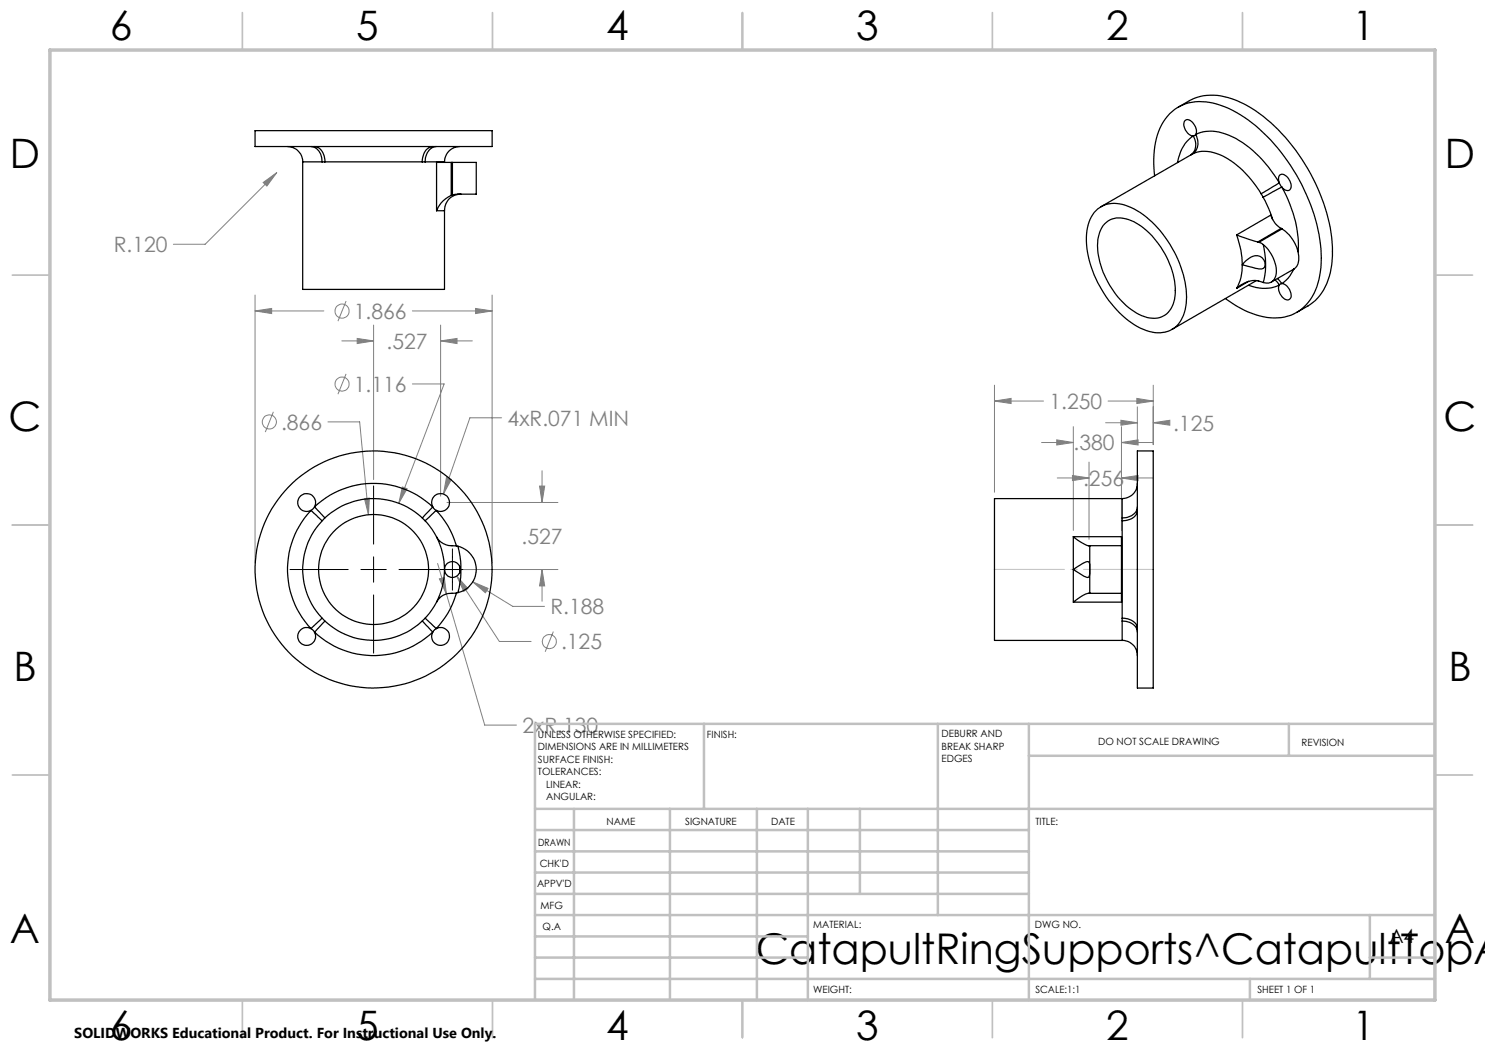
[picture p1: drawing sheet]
<svg xmlns="http://www.w3.org/2000/svg" width="297mm" height="210mm" viewBox="0 0 297 210" stroke-linecap="round" stroke-linejoin="round" font-family="sans-serif">
<g fill="none" stroke="#808080" stroke-width=".2">
<path d="M52.6 36.5l2.8-2-2 2.7zM55.4 34.5l-14.4 14.4h-6.3M51 59v53.6M98.4 59v53.6M51 62.2l3.3-.5v1zM51 62.2h13.8M68.4 68.2h6.3M69.2 60.2l-1.6 4M69.2 74.8l-1.6 4M71.4 67.7l3.3 .5-3.3 .5zM74.7 65v30.9M82.5 62.2h15.9"/>
<path d="M82.5 76.8h6.3l-9 23.8M88.1 68.2l3.3-.5v1zM88.1 65v34.2M88.1 68.2h6.4M95.1 61.7l3.3 .5-3.3 .5zM198.9 77v21.5M227.4 79.7l3.2 .5-3.2 .5zM230.6 77v11.9M54.7 82.4l-1.6 4M65.6 84.4h6.3l1.8 18.5M72.9 99.7l1-.1-.2 3.3zM80.5 97.4l.9 .3-1.6 2.9z"/>
<path d="M89.3 95.5l1 .4-1.6 2.9zM100.3 83.6h-6.3l-5.3 15.2M107.9 97.2h1l-.5 3.3zM108.4 94.1v6.4M198.9 80.2l3.3-.5v1zM198.9 80.2h9.8M208.3 88.5h6.4M211.3 88l3.4 .5-3.4 .5zM211.5 95.6h6.3M214.5 95.1l3.3 .5-3.3 .5zM214.7 85.3v20.8M217.8 92.4v15.5"/>
<path d="M221.1 84.6h6.4M221.6 80.2h9M224.2 84.1l3.3 .5-3.3 .4zM224.3 95.6l3.3-.5v1zM224.3 88.5l3.3-.5v1zM224.3 85.3v20.8M224.3 95.6h6.3M224.3 88.5h6.3M227.5 81.4v7.5M230.6 84.6l3.4-.5v.9zM230.6 84.6h2.8M87.5 112.7l9.4 32.3h6.4"/>
<path d="M87.9 115.8l1-.3 .4 3.3zM89.4 100.5h22.2M91.4 115.2l2.2 2.5-.9 .6zM91.4 115.2l8.5 13.1h6.3M92.7 113.9h18.9M94.5 116.4l3.1 1.3-.5 .9zM94.5 116.4l8.1 4.9h6.3M108.4 113.9l.5 3.3h-1zM108.4 113.9v6.4M110.7 126.3l-1.7 4"/>
<circle cx="68.4" cy="76.8" r="1.41"/>
<circle cx="68.4" cy="62.2" r="1.4"/>
<circle cx="53.9" cy="84.4" r="1.41"/>
<circle cx="109.9" cy="128.3" r="1.41"/>
</g>
<path d="M74.7 97.2v11.6M58 113.9h11.6M72.2 113.9h5.1M74.7 111.4v5M74.7 119v11.6M79.8 113.9h14.8M90.5 109.8v8.2" fill="none" stroke="#000" stroke-width=".2"/>
<path d="M230.7 113.9h-31.8" fill="none" stroke="#c0c0c0" stroke-width=".2" stroke-dasharray="15.2 1.3 1.3 1.3" stroke-dashoffset="1.3"/>
<g fill="none" stroke="#c0c0c0" stroke-width=".35">
<path d="M48.5 2.5v7.5M98.5 2.5v7.5M148.5 2.5v7.5M198.5 2.5v7.5M248.5 2.5v7.5M2.5 55h7.5M287 55h7.5M2.5 105h7.5M287 105h7.5M2.5 155h7.5M287 155h7.5M48.5 200v7.5"/>
<path d="M98.5 200v7.5M148.5 200v7.5M198.5 200v7.5M248.5 200v7.5"/>
</g>
<g fill="none" stroke="#c0c0c0" stroke-width=".5">
<path d="M140.8 144.8v17M187.6 144.8v38.2M205.8 144.8v55.2M205.8 151.2h81.2M257.8 144.8v6.4M287 144.8h-180v55.2M107 161.8h180M107 178.8h98.8M107 174.5h98.8M107 170.3h98.8M107 166h98.8M114.8 161.8v38.2"/>
<path d="M134 161.8v38.2M151.4 161.8v38.2M161.6 161.8v38.2M172 161.8v17M107 195.8h180M107 191.5h54.6M107 187.3h54.6M107 183h180M250 195.8v4.2M274 191.5h13M274 183v12.8"/>
</g>
<path d="M10 10h277v190h-277z" fill="none" stroke="#c0c0c0" stroke-width=".7"/>
<path d="M51 62.2l3.3-.5v1zM95.1 61.7l3.3 .5-3.3 .5zM80.5 97.4l-.7 3.2 1.6-2.9zM72.9 99.7l.8 3.2 .2-3.3zM91.4 115.2l1.3 3.1 .9-.6zM94.5 116.4l2.6 2.2 .5-.9zM89.3 95.5l-.6 3.3 1.6-2.9zM88.1 68.2l3.3-.5v1zM71.4 67.7l3.3 .5-3.3 .5zM107.9 97.2h1l-.5 3.3zM108.4 113.9l.5 3.3h-1zM87.9 115.8l1.4 3-.4-3.3zM52.6 36.5l.8 .7 2-2.7zM214.5 95.1l3.3 .5-3.3 .5zM224.3 95.6l3.3-.5v1zM224.3 88.5l3.3-.5v1zM211.3 88l3.4 .5-3.4 .5zM230.6 84.6l3.4-.5v.9zM224.2 84.1l3.3 .5-3.3 .4zM227.4 79.7l3.2 .5-3.2 .5zM198.9 80.2l3.3-.5v1z" fill="#808080"/>
<g fill="none" stroke="#000" stroke-width=".25">
<path d="M51 26.1h47.4v3.2h-47.4zM57.5 29.3a3.1 3.1 0 0 1 3 3.1M60.5 32.4v25.5h28.4v-15.8M60.5 32.4h3.9M62.2 29.3a2.75 2.75 0 0 1 2.2 3.1M62.9 29.3a2.74 2.74 0 0 1 2.1 3.1M64.4 32.4h.6M65 32.4h19.5M84.5 32.4h.5M85 32.4h3.9M86.5 29.3a2.41 2.41 0 0 0-2 2.3v.8M87.2 29.3a2.82 2.82 0 0 0-2.2 3.1"/>
<path d="M88.9 32.4v.1M90.2 39.1l-.5 .3a5.4 5.4 0 0 0-2.4 2.7M90.2 32.5h-2.9v9.6M90.2 32.5v6.6M90.2 32.5h.3M90.5 32.5h4.8v6.3h-3.7l-1.1 .2M90.5 39l-.3 .1M90.5 32.5v6.5M91.9 29.3a3.1 3.1 0 0 0-3 3.1M92.2 38.8a3.2 3.2 0 0 0-3.3 3.3M230.9 35.2a16.4 16.4 0 0 1 2.2-11.4 8.6 8.6 0 0 1 8.8-3.3 23.4 23.4 0 0 1 12.2 7.5 38 38 0 0 1 10.1 22.7 14.2 14.2 0 0 1-2.9 10.2 9.2 9.2 0 0 1-10.1 2.1 21.9 21.9 0 0 1-6.1-3.3M235.7 21.4l2.2-1.3a10.9 10.9 0 0 1 10.1 .3 32.9 32.9 0 0 1 14.1 14.3 32.5 32.5 0 0 1 4.3 17.4 11.2 11.2 0 0 1-4.8 9.1l-2.2 1.3"/>
<path d="M238.4 30.8a7.3 7.3 0 0 1 7.2 1 21.4 21.4 0 0 1 6.6 7M238.4 30.8l-18.2 10.5M238.7 27.2a7.7 7.7 0 0 0-3.2 5.3M238.7 27.2a2.83 2.83 0 0 1-.5 3.8M239.1 26.9a8.1 8.1 0 0 1 7.4 .5 23.5 23.5 0 0 1 9.4 9.2M239.1 26.9a2.32 2.32 0 0 0-1.8-3 1.41 1.41 0 0 0-.2 2.1 2.03 2.03 0 0 0 1.6 1.2M239.1 26.9a2.91 2.91 0 0 1-.7 3.9M239.1 26.9l-.4 .3M252.2 38.8l.4 .7M252.6 39.5l1.2 2.3 .7 2.1M255.9 36.6a1.2 1.2 0 0 1 .4-1.8 2.32 2.32 0 0 1 1.7 3.1 1.1 1.1 0 0 1-1.6-.5M255.9 36.6l-3.7 2.2"/>
<path d="M255.9 36.6l.5 .8M256.4 37.4l-3.8 2.1M256.4 37.4a23 23 0 0 1 3.2 13M87.3 42.1h1.6M218.8 42.5a5.6 5.6 0 0 1 6.8-1.2 19.9 19.9 0 0 1 10 10.6 16.4 16.4 0 0 1 1.3 10.7 5.4 5.4 0 0 1-7.7 3.5 19.4 19.4 0 0 1-10-10.4 15.9 15.9 0 0 1-1.4-11.3zM220.9 44.8a4.4 4.4 0 0 1 5.3-.7 15.5 15.5 0 0 1 7.7 8.7 10.9 10.9 0 0 1 .5 8.5 4.1 4.1 0 0 1-5.5 2 15.1 15.1 0 0 1-8-8.2 11.9 11.9 0 0 1-.9-8.7zM247.3 47a17.7 17.7 0 0 1 1.2 6M247.3 47l4.3 1.4M248.5 53a9 9 0 0 1-1.2 4.7M248.8 52.6l.4-.4a2.48 2.48 0 0 1 3.2-.6 1.44 1.44 0 0 1 .3 2.1 7.3 7.3 0 0 1-3.7-.6l-.5-.1zM249.7 56.3l-2.4 1.4M251.3 56.1l-16.9 9.8"/>
<path d="M251.6 48.4l.2 .1M251.8 48.5l.9 .4M252.7 48.9a15.9 15.9 0 0 1 0 7.6M252.7 56.5a4.3 4.3 0 0 0-4.6 .5l-.8 .7M252.7 48.9a7.1 7.1 0 0 1 2.5 6.3 1.81 1.81 0 0 1-2.5 1.3M255 56l.9 1M255.5 55.7l.9 1M255.9 57a7.7 7.7 0 0 1-6.2 .1M256.2 45.7a4.6 4.6 0 0 1-2.1-2.7l-6.8 4M256.2 45.7l-4.6 2.7M256.2 45.7l.2 .1M256.4 56.7a2.4 2.4 0 0 1 1.7 2.9 .85 .85 0 0 1-1.4 0 2.44 2.44 0 0 1-.8-2.6"/>
<path d="M256.4 56.7l-.5 .3M256.4 45.8a7 7 0 0 1 3.2 6.9l-.3 .6-.5 .5M256.4 45.8l-4.6 2.7M258.8 53.8l-1.2 1.8-1.2 1.1M258.8 53.8l-4.5 2.6M224.4 99.7h-25.5v28.4h25.5M224.4 99.7v3.9M227.5 96.7a3 3 0 0 1-3.1 3M227.5 90.2h3.1v47.4h-3.1zM62.2 102.1l2.2 2.1M62.2 102.1a17.2 17.2 0 0 0 0 23.6M62.9 101.4l-.7 .7"/>
<path d="M62.9 101.4l2.1 2.2M62.9 101.4a17.2 17.2 0 0 1 23.6 0M62.9 101.4a1.79 1.79 0 0 0-1.3-2.7 1.79 1.79 0 0 0-2 2.1 1.79 1.79 0 0 0 2.6 1.3M86.5 101.4l.7 .7M86.5 101.4l-2 2.2M86.5 101.4a1.81 1.81 0 0 1 1.3-2.7 1.81 1.81 0 0 1 2.1 2.1 1.81 1.81 0 0 1-2.7 1.3M87.2 102.1l-2.2 2.1M87.2 102.1a16.8 16.8 0 0 1 4.1 7.1M87.3 107.3a3.6 3.6 0 0 0 3.7 1.9h.6M91.3 118.6a17.1 17.1 0 0 1-4.1 7.1M91.6 109.2a18 18 0 0 1 0 9.3M91.6 118.5l-.5 .1a3.6 3.6 0 0 0-3.8 1.8"/>
<path d="M91.6 109.2a4.8 4.8 0 0 1 3.7 4.7 4.8 4.8 0 0 1-3.7 4.6M91.9 113.2v1.4M214.7 113.9v6.5M214.7 113.9a5.7 5.7 0 0 1 3-1.5 5.7 5.7 0 0 1 0 3l-.2 .1-.7-.3zM214.7 107.3v6.6M214.7 107.3l1.4 1.1 1.4 .7h6.8M214.7 107.3h9.6v1.8M217.8 109.1l.1 .1v9.3l-.1 .2M224.3 109.1v9.6M224.3 118.7h-6.8l-1.4 .7-1.4 1M224.3 118.7v1.7h-9.6M224.4 104.2v19.4"/>
<path d="M224.4 103.6v.6M227.5 102.1a2.41 2.41 0 0 1-2.7 2l-.4 .1M227.5 101.4a2.75 2.75 0 0 1-3.1 2.2M62.2 125.7l.7 .7M62.2 125.7a1.78 1.78 0 0 0-2.6 1.3 1.78 1.78 0 0 0 2 2 1.78 1.78 0 0 0 1.3-2.6M62.9 126.4a17.2 17.2 0 0 0 23.6 0M64.4 123.6l-2.2 2.1M65 124.2l-2.1 2.2M84.5 124.2l2 2.2M85 123.6l2.2 2.1M87.2 125.7l-.7 .7M87.2 125.7a1.79 1.79 0 0 1 2.7 1.3 1.79 1.79 0 0 1-2.1 2.1 1.79 1.79 0 0 1-1.3-2.7"/>
<path d="M224.4 128.1a3 3 0 0 1 3.1 3M224.4 123.6a2.66 2.66 0 0 1 3.1 2.1M224.4 123.6v.6M224.4 124.2a2.68 2.68 0 0 1 3.1 2.2M224.4 124.2v3.9"/>
<circle cx="74.7" cy="113.9" r="23.7"/>
<circle cx="74.7" cy="113.9" r="14.2"/>
<circle cx="74.7" cy="113.9" r="11"/>
<circle cx="90.5" cy="113.9" r="1.59"/>
</g>
<text font-size="8.5" x="151.1" y="192.7">CatapultRingSupports^CatapultTopA</text>
<g font-size="8.1">
<text x="22" y="8">6</text>
<text x="71.2" y="8">5</text>
<text x="121.2" y="8">4</text>
<text x="171.3" y="8">3</text>
<text x="221.3" y="8">2</text>
<text x="270.5" y="8">1</text>
<text x="2" y="33.6">D</text>
<text x="289" y="33.6">D</text>
<text x="1.7" y="86.1">C</text>
<text x="288.7" y="86.1">C</text>
<text x="2.7" y="136.1">B</text>
<text x="289.7" y="136.1">B</text>
<text x="2" y="188.6">A</text>
<text x="289" y="188.6">A</text>
<text x="22" y="208">6</text>
<text x="71.2" y="208">5</text>
<text x="121.2" y="208">4</text>
<text x="171.3" y="208">3</text>
<text x="221.3" y="208">2</text>
<text x="270.5" y="208">1</text>
</g>
<g font-size="4.2" fill="#808080">
<text x="22.7" y="50.4">R.120</text>
<text x="70.8" y="63.8">1.866</text>
<text x="77.3" y="69.8">.527</text>
<text x="70.8" y="78.3">1.116</text>
<text x="209.9" y="81.8">1.250</text>
<text x="56.2" y="85.9">.866</text>
<text x="101.5" y="85.1">4xR.071 MIN</text>
<text x="234.6" y="86.1">.125</text>
<text x="214.7" y="90.1">.380</text>
<text x="216.6" y="97.2">.256</text>
<text x="104.3" y="108.8">.527</text>
<text x="110.1" y="122.9">R.188</text>
<text x="112.2" y="129.9">.125</text>
<text x="104.5" y="146.6">2xR.130</text>
</g>
<text font-size="3.9" x="277.9" y="188.5">A4</text>
<text font-size="2.9" x="14.9" y="207.6">SOLIDWORKS Educational Product. For Instructional Use Only.</text>
<g font-size="2">
<text x="107.6" y="147.6">UNLESS OTHERWISE SPECIFIED:</text>
<text x="141.4" y="147.6">FINISH:</text>
<text x="188.3" y="147.5">DEBURR AND</text>
<text x="188.3" y="150">BREAK SHARP</text>
<text x="219.6" y="149">DO NOT SCALE DRAWING</text>
<text x="260.3" y="149.2">REVISION</text>
<text x="107.6" y="150.1">DIMENSIONS ARE IN MILLIMETERS</text>
<text x="107.6" y="152.6">SURFACE FINISH:</text>
<text x="107.6" y="155.1">TOLERANCES:</text>
<text x="188.3" y="152.5">EDGES</text>
<text x="109.2" y="157.6">LINEAR:</text>
<text x="109.2" y="160.1">ANGULAR:</text>
<text x="121.3" y="165">NAME</text>
<text x="137" y="164.9">SIGNATURE</text>
<text x="154.2" y="164.9">DATE</text>
<text x="207.1" y="164.9">TITLE:</text>
<text x="107.6" y="169.1">DRAWN</text>
<text x="107.9" y="173.3">CHK'D</text>
<text x="107.4" y="177.4">APPV'D</text>
<text x="108.1" y="181.8">MFG</text>
<text x="108.5" y="186">Q.A</text>
<text x="162.6" y="185.5">MATERIAL:</text>
<text x="207" y="185.5">DWG NO.</text>
<text x="162.6" y="198.5">WEIGHT:</text>
<text x="207.1" y="198.6">SCALE:1:1</text>
<text x="251.5" y="198.6">SHEET 1 OF 1</text>
</g>
</svg>
